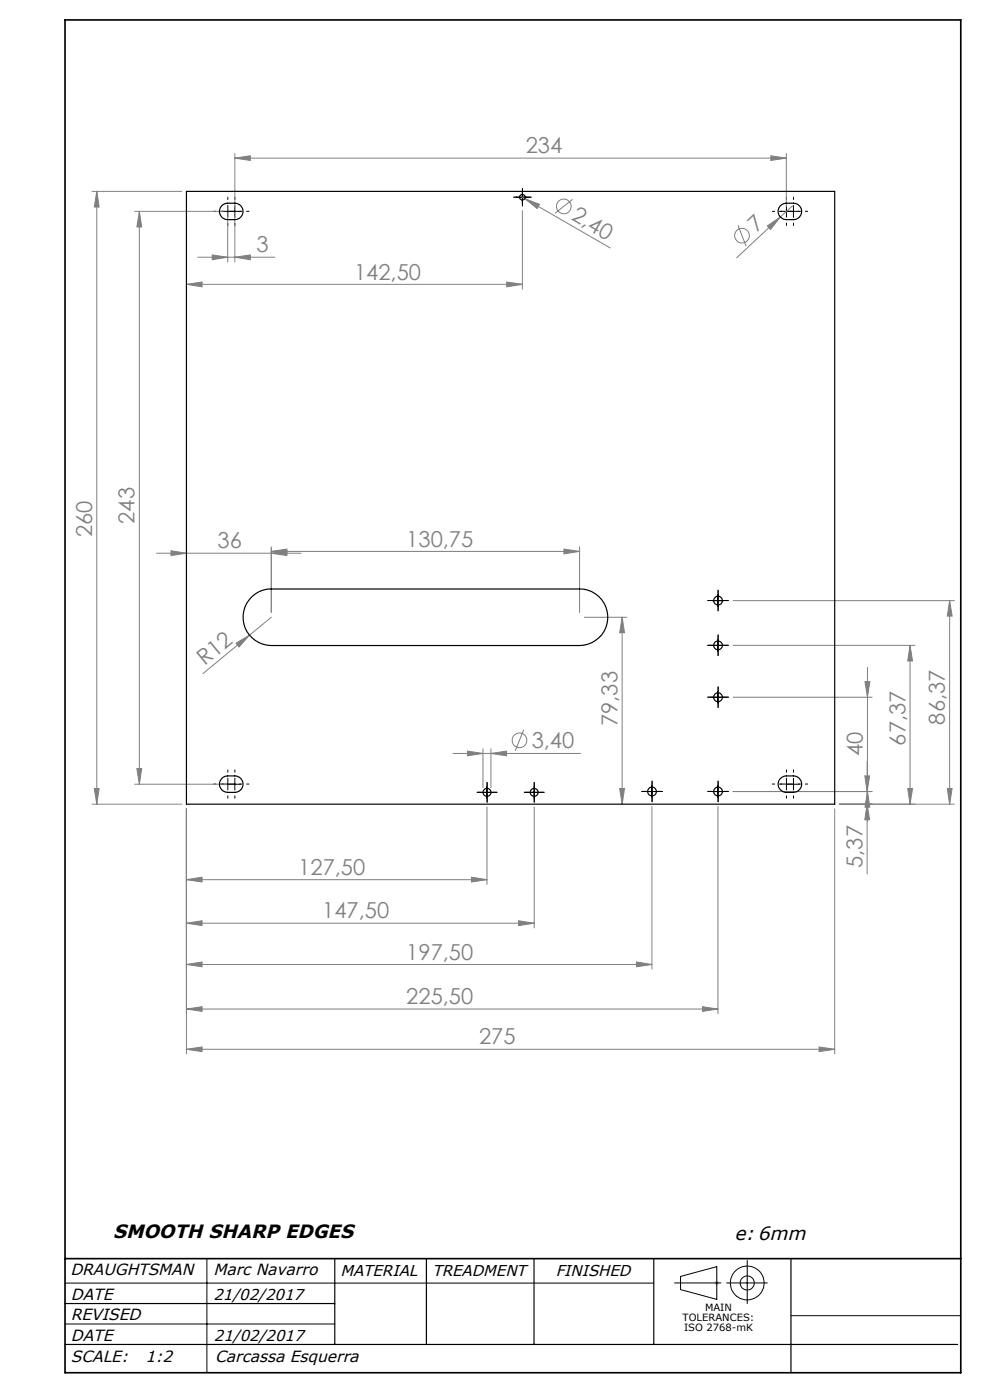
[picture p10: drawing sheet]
<svg xmlns="http://www.w3.org/2000/svg" width="210mm" height="297mm" viewBox="0 0 210 297" stroke-linecap="round" stroke-linejoin="round" font-family="sans-serif">
<g fill="none" stroke="#808080" stroke-width=".21">
<path d="M49.8 33.5l3.3-.4v.9zM49.8 32.6v11.2M49.8 33.5h117M163.5 33.1l3.3 .4-3.3 .5zM166.8 32.6v11.2M19.5 40.6h19.1M20.5 40.6l.5 3.3h-1zM20.5 40.6v130M28.5 44.8h18.8M29.6 44.8l.5 3.4h-1.1zM29.6 44.8v121.6M41.9 54.6h16.4"/>
<path d="M45 54.1l3.3 .5-3.3 .5zM48.3 45.9v9.7M49.8 54.6l3.3-.5v1zM49.8 45.9v9.7M107.5 59.8l3.3 .5-3.3 .6zM110.3 41.6l1 .6M110.8 44.7v16.6M111.3 42.2l3.1 1.2-.5 .8zM111.3 42.2l18.1 10.4M121.5 42.3l-3.8 3M156.5 47.8l1.8 4.4M162.8 47.9l2.7-1.9-2.1 2.7z"/>
<path d="M165.5 46l-9.2 8.7M168.1 43.7l-2.6 2.3M39.5 60.3l3.4-.5v1.1zM39.5 60.3h71.3M33.2 117.4h30.7M36.3 116.8l3.2 .6-3.2 .5zM57.5 117.4l3.4-.6v1.1zM57.5 117l3.4-.5v1zM57.5 116v13.9M57.5 117h65.4M119.6 116.5l3.3 .5-3.3 .5zM122.9 116v13.9"/>
<path d="M50.1 136.5l2.8-1.7-2.2 2.5zM57.5 130.9l-14.5 12M123.9 130.9h9.1M132 130.9l.5 3.3h-1.1zM132 130.9v39.7M155.5 136.9h38.6M155.5 127.4h47M193 136.9l.6 3.3h-1.1zM193 136.9v33.7M201.4 127.4v43.2M201.4 127.4l.6 3.3h-1.1zM96.1 159.8h27"/>
<path d="M99.2 159.3l3.2 .5-3.2 .5zM102.4 158.9v8.2M104.1 159.8l3.4-.5v1zM104.1 158.9v8.2M111.1 154.8l-1.8 4.5M155.5 147.9h29.5M183.5 144.6h1l-.5 3.3zM184 141.6v32.7M19.5 170.6h19.1M20 167.3h1l-.5 3.3zM28.5 166.4h18.8M29 163.1h1.1l-.5 3.3z"/>
<path d="M39.5 171.6v52M103.3 171.2v16.4M113.3 171.2v25.6M131.4 167.3h1.1l-.5 3.3zM138.3 171.1v34.5M152.3 171.1v43.9M155.5 167.9h29.5M177.1 171.6v52M178 170.6h24.5M183.4 164.6h1.1l-.6 3.3zM183.9 161.6v23.8M183.9 170.6l.6 3.3h-1.1z"/>
<path d="M184 167.9l.5 3.3h-1zM192.5 167.3h1.1l-.6 3.3zM200.9 167.3h1.1l-.6 3.3zM39.5 186.6l3.4-.5v1zM39.5 195.9l3.4-.6v1.1zM39.5 186.6h63.8M39.5 195.9h73.8M100 186.1l3.3 .5-3.3 .5zM110 195.3l3.3 .6-3.3 .5zM39.5 204.6l3.4-.5v1zM39.5 214.1l3.4-.5v1zM39.5 204.6h98.8"/>
<path d="M39.5 214.1h112.8M135 204.1l3.3 .5-3.3 .5zM149 213.6l3.3 .5-3.3 .5zM39.5 222.6l3.4-.5v1zM39.5 222.6h137.6M173.7 222.1l3.4 .5-3.4 .5z"/>
<circle cx="119.6" cy="43.8" r="1.56"/>
<circle cx="157.4" cy="50" r="1.56"/>
<circle cx="110.2" cy="157.1" r="1.56"/>
</g>
<g fill="none" stroke="#000" stroke-width=".21">
<path d="M48.5 44.8h2.5M49.8 43.6v2.5M109.5 41.8h2.5M110.8 40.6v2.5M167 44.8h2.5M168.3 43.6v2.5M151.1 127.4h2.5M151.1 136.9h2.5M152.3 126.1v2.6M152.3 135.7v2.5M151.1 147.9h2.5M152.3 146.7v2.5"/>
<path d="M48.5 166.4h2.5M49.8 165.1v2.5M102.1 168.1h2.5M103.3 166.9v2.5M112 168.1h2.5M113.3 166.9v2.5M137.1 167.9h2.5M138.3 166.6v2.6M151.1 167.9h2.5M152.3 166.6v2.6M167 166.4h2.5M168.3 165.1v2.5"/>
<path d="M13.8 272.2h124.9M43.9 267v24.2M143.1 272.2h9.8M144.4 270.8l7.6-2.1v7l-7.6-2.1zM154.1 272.2h8.7M158.5 267.4v9.1M167.8 279.1h36M13.8 280.9h57.2"/>
<circle cx="158.5" cy="272.2" r="1.5"/>
<circle cx="158.5" cy="272.2" r="3.6"/>
</g>
<path d="M151.5 272.2h1M151.7 271.8l.7 .7M152 271.7v1M152.4 271.8l-.7 .7" fill="none" stroke="#c0c0c0" stroke-width=".21"/>
<g fill="none" stroke="#000" stroke-width=".21" stroke-dasharray="15.2 1.3 1.3 1.3">
<path d="M45.8 44.8h-.5M47.3 44.8h-.5M48.3 44.8v1.3M48.3 44.8h1.3M48.3 44.8v-1.2M48.3 44.8h-1.2M48.3 47.3v.5M48.3 42.3v-.5M49.8 47.3v.5M49.8 42.3v-.5M50.8 44.8h.5M52.3 44.8h.5"/>
<path d="M109.6 41.8h-.6M110.8 40.6v-.6M110.8 43.1v.6M112.1 41.8h.6M164.3 44.8h-.5M165.8 44.8h-.5M166.8 44.8v1.3M166.8 44.8h1.3M166.8 44.8v-1.2M166.8 44.8h-1.2M166.8 47.3v.5M166.8 42.3v-.5"/>
<path d="M168.3 47.3v.5M168.3 42.3v-.5M169.3 44.8h.5M170.8 44.8h.5M151.1 127.4h-1M151.1 136.9h-1M152.3 126.1v-.9M152.3 128.6v1M152.3 135.6v-.9M152.3 138.1v1M153.6 127.4h.9M153.6 136.9h.9"/>
<path d="M151.1 147.9h-1M152.3 146.6v-.9M152.3 149.1v1M153.6 147.9h.9M45.8 166.3h-.5M47.3 166.3h-.5M48.3 166.3v1.3M48.3 166.3h1.3M48.3 166.3v-1.2M48.3 166.3h-1.2M48.3 168.8v.5M48.3 163.8v-.5"/>
<path d="M49.8 168.8v.5M49.8 163.8v-.5M50.8 166.3h.5M52.3 166.3h.5M102.1 168.1h-.9M103.3 166.8v-.8M103.3 169.3v.9M104.6 168.1h.8M112.1 168.1h-.9M113.3 166.8v-.8M113.3 169.3v.9M114.6 168.1h.8"/>
<path d="M137.1 167.9h-1M138.3 166.6v-.9M138.3 169.1v1M139.6 167.9h.9M151.1 167.9h-1M152.3 166.6v-.9M152.3 169.1v1M153.6 167.9h.9M164.3 166.3h-.5M165.8 166.3h-.5M166.8 166.3v1.3M166.8 166.3h1.3"/>
<path d="M166.8 166.3v-1.2M166.8 166.3h-1.2M166.8 168.8v.5M166.8 163.8v-.5M168.3 168.8v.5M168.3 163.8v-.5M169.3 166.3h.5M170.8 166.3h.5"/>
</g>
<path d="M13.8 276.5h57.2M71 267v18.2M90.5 267v18.2M113.3 267v18.2M138.7 267v18.2M167.8 267v24.2M13.8 285.2h189.3" fill="none" stroke="#000" stroke-width=".25"/>
<path d="M13.8 4.2h190v287h-190zM13.8 267h190" fill="none" stroke="#000" stroke-width=".35"/>
<g fill="#808080">
<path d="M50.1 136.5l2.8-1.7-2.2 2.5z"/>
<path d="M162.8 47.9l2.7-1.9-2.1 2.7z"/>
<path d="M111.3 42.2l3.1 1.2-.5 .8z"/>
<path d="M57.5 117.4l3.4-.6v1.1zM36.3 116.8l3.2 .6-3.2 .5zM107.5 59.8l3.3 .5-3.3 .6zM39.5 60.3l3.4-.5v1.1zM100 186.1l3.3 .5-3.3 .5zM39.5 186.6l3.4-.5v1zM135 204.1l3.3 .5-3.3 .5zM39.5 204.6l3.4-.5v1zM149 213.6l3.3 .5-3.3 .5zM39.5 214.1l3.4-.5v1z"/>
<path d="M57.5 117l3.4-.5v1zM119.6 116.5l3.3 .5-3.3 .5zM45 54.1l3.3 .5-3.3 .5zM49.8 54.6l3.3-.5v1zM49.8 33.5l3.3-.4v.9zM163.5 33.1l3.3 .4-3.3 .5zM99.2 159.3l3.2 .5-3.2 .5zM104.1 159.8l3.4-.5v1zM39.5 195.9l3.4-.6v1.1zM110 195.3l3.3 .6-3.3 .5z"/>
<path d="M184 167.9l.5 3.3h-1zM183.5 144.6h1l-.5 3.3zM192.5 167.3h1.1l-.6 3.3zM193 136.9l.6 3.3h-1.1z"/>
<path d="M29.6 44.8l.5 3.4h-1.1zM29 163.1h1.1l-.5 3.3zM20.5 40.6l.5 3.3h-1zM20 167.3h1l-.5 3.3zM183.4 164.6h1.1l-.6 3.3zM183.9 170.6l.6 3.3h-1.1zM201.4 127.4l.6 3.3h-1.1zM200.9 167.3h1.1l-.6 3.3zM132 130.9l.5 3.3h-1.1zM131.4 167.3h1.1l-.5 3.3z"/>
<path d="M39.5 222.6l3.4-.5v1zM173.7 222.1l3.4 .5-3.4 .5z"/>
</g>
<g fill="none" stroke="#000" stroke-width=".25">
<path d="M39.5 40.6h137.6v130h-137.6zM47 43.7a3.5 3.5 0 0 1 4.1 0 1.74 1.74 0 0 1 .3 1.9 1.74 1.74 0 0 1-1.6 1 2.79 2.79 0 0 1-2.8-.6 1.7 1.7 0 0 1 0-2.3zM165.5 43.7a3.5 3.5 0 0 1 4.1 0 1.74 1.74 0 0 1 .3 1.9 1.74 1.74 0 0 1-1.6 1 2.79 2.79 0 0 1-2.8-.6 1.7 1.7 0 0 1 0-2.3zM53.5 126.5a5.7 5.7 0 0 1 4-1.5h65.4a6 6 0 0 1 6 5.9 6 6 0 0 1-6 6h-65.4a6 6 0 0 1-5.5-3.8 6 6 0 0 1 1.5-6.6zM47 165.2a3.5 3.5 0 0 1 4.1 0 1.74 1.74 0 0 1 .3 1.9 1.74 1.74 0 0 1-1.6 1 2.79 2.79 0 0 1-2.8-.6 1.7 1.7 0 0 1 0-2.3zM165.5 165.2a3.5 3.5 0 0 1 4.1 0 1.74 1.74 0 0 1 .3 1.9 1.74 1.74 0 0 1-1.6 1 2.79 2.79 0 0 1-2.8-.6 1.7 1.7 0 0 1 0-2.3z"/>
<circle cx="110.8" cy="41.8" r=".6"/>
<circle cx="152.3" cy="136.9" r=".94"/>
<circle cx="152.3" cy="127.4" r=".93"/>
<circle cx="152.3" cy="147.9" r=".94"/>
<circle cx="103.3" cy="168.1" r=".84"/>
<circle cx="113.3" cy="168.1" r=".84"/>
<circle cx="138.3" cy="167.9" r=".93"/>
<circle cx="152.3" cy="167.9" r=".93"/>
</g>
<g font-size="4.7" fill="#808080">
<text x="111.5" y="32.5">234</text>
<text x="121" y="46.5" transform="rotate(30 121 46.5)">2,40</text>
<text x="54.4" y="53.6">3</text>
<text x="160.5" y="49.5" transform="rotate(-43 160.5 49.5)">7</text>
<text x="75.1" y="59.3">142,50</text>
<text x="19.5" y="113.9" transform="rotate(-90 19.5 113.9)">260</text>
<text x="28.6" y="111.1" transform="rotate(-90 28.6 111.1)">243</text>
<text x="46.1" y="116.3">36</text>
<text x="86.2" y="116">130,75</text>
<text x="43.5" y="141.3" transform="rotate(-40 43.5 141.3)">R12</text>
<text x="131" y="154" transform="rotate(-90 131 154)">79,33</text>
<text x="200.5" y="153.7" transform="rotate(-90 200.5 153.7)">86,37</text>
<text x="112.8" y="158.8">3,40</text>
<text x="183" y="160.5" transform="rotate(-90 183 160.5)">40</text>
<text x="192.1" y="158.2" transform="rotate(-90 192.1 158.2)">67,37</text>
<text x="63.3" y="185.6">127,50</text>
<text x="183" y="184.1" transform="rotate(-90 183 184.1)">5,37</text>
<text x="68.3" y="194.8">147,50</text>
<text x="86.2" y="203.6">197,50</text>
<text x="86.2" y="213">225,50</text>
<text x="101.6" y="221.6">275</text>
</g>
<g font-size="4">
<text x="24" y="262.6">SMOOTH SHARP EDGES</text>
<text x="155.8" y="263.1">e: 6mm</text>
</g>
<g font-size="3.4">
<text x="14.9" y="270.6">DRAUGHTSMAN</text>
<text x="15" y="275.7">DATE</text>
<text x="45.3" y="270.6">Marc Navarro</text>
<text x="15" y="280">REVISED</text>
<text x="15" y="284.4">DATE</text>
<text x="15" y="289">SCALE:</text>
<text x="30.9" y="289">1:2</text>
<text x="45.6" y="289">Carcassa Esquerra</text>
</g>
<g font-size="3.3">
<text x="45.3" y="275.7">21/02/2017</text>
<text x="72.2" y="270.7">MATERIAL</text>
<text x="91.7" y="270.6">TREADMENT</text>
<text x="117.9" y="270.6">FINISHED</text>
<text x="45.4" y="284.4">21/02/2017</text>
</g>
<g font-size="2.1">
<text x="144.8" y="280.2">TOLERANCES:</text>
<text x="149.6" y="278.1">MAIN</text>
<text x="145.1" y="282.3">ISO 2768-mK</text>
</g>
</svg>
